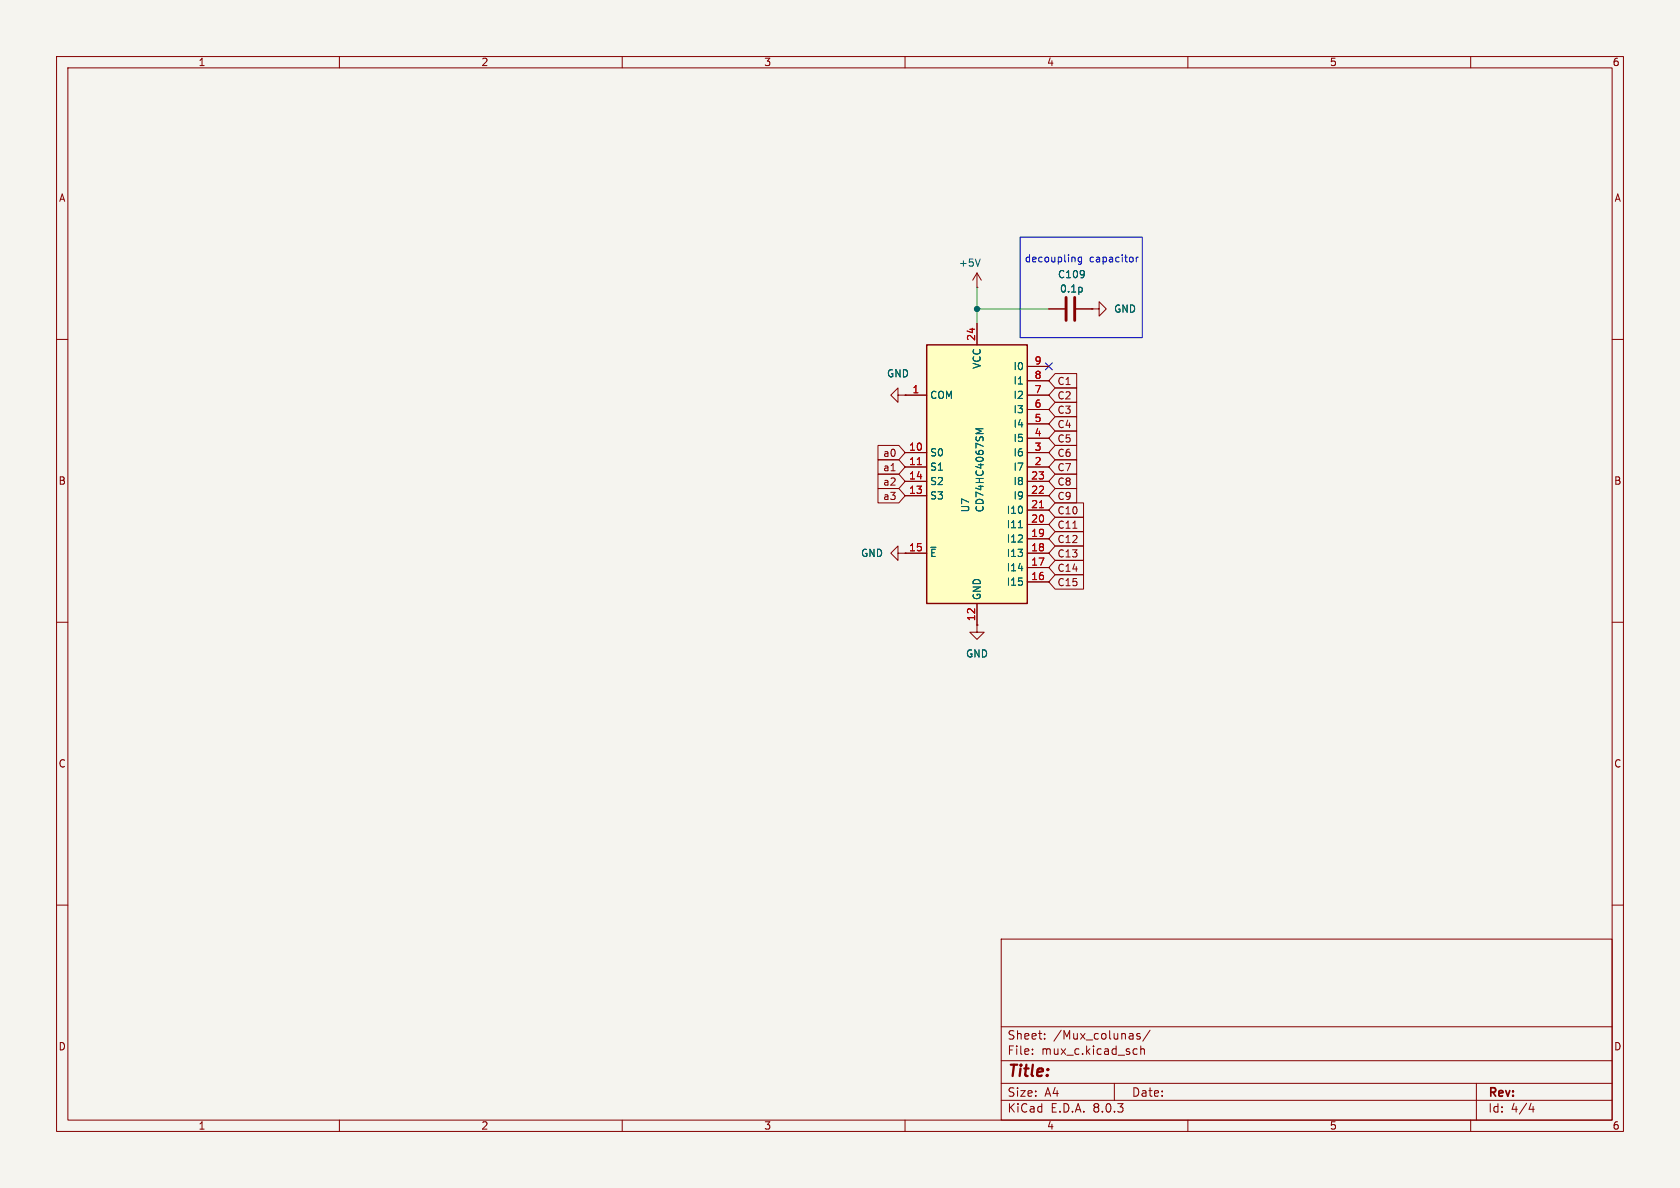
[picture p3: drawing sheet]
(kicad_sch
 (version 20231120)
 (generator "eeschema")
 (generator_version "8.0")
 (paper "A4")
 (lib_symbols
  (symbol "74xx:CD74HC4067SM" (exclude_from_sim no) (in_bom yes) (on_board yes)
   (property "Reference" "U" (at -8.89 22.86 0) (effects (font (size 1.27 1.27)) (justify left)))
   (property "Value" "CD74HC4067SM" (at 1.27 22.86 0) (effects (font (size 1.27 1.27)) (justify left)))
   (property "Footprint" "Package_SO:SSOP-24_5.3x8.2mm_P0.65mm" (at 26.67 -25.4 0) (effects (font (size 1.27 1.27)
    (italic yes)) (hide yes)))
   (property "Datasheet" "http://www.ti.com/lit/ds/symlink/cd74hc4067.pdf" (at -8.89 21.59 0) (effects (font (size 1.27 1.27)) (hide yes)))
   (property "Description" "High-Speed CMOS Logic 16-Channel Analog Multiplexer/Demultiplexer, SSOP-24" (at 0 0 0) (effects (font (size 1.27 1.27)) (hide yes)))
   (symbol "CD74HC4067SM_0_1"
    (rectangle (start -8.89 21.59) (end 8.89 -24.13) (stroke (width 0.254) (type default)) (fill (type background))))
   (symbol "CD74HC4067SM_1_1"
    (pin passive line (at -12.7 12.7 0) (length 3.81) (name "COM" (effects (font (size 1.27 1.27)))) (number "1" (effects (font (size 1.27 1.27)))))
    (pin input line (at -12.7 2.54 0) (length 3.81) (name "S0" (effects (font (size 1.27 1.27)))) (number "10" (effects (font (size 1.27 1.27)))))
    (pin input line (at -12.7 0 0) (length 3.81) (name "S1" (effects (font (size 1.27 1.27)))) (number "11" (effects (font (size 1.27 1.27)))))
    (pin power_in line (at 0 -27.94 90) (length 3.81) (name "GND" (effects (font (size 1.27 1.27)))) (number "12" (effects (font (size 1.27 1.27)))))
    (pin input line (at -12.7 -5.08 0) (length 3.81) (name "S3" (effects (font (size 1.27 1.27)))) (number "13" (effects (font (size 1.27 1.27)))))
    (pin input line (at -12.7 -2.54 0) (length 3.81) (name "S2" (effects (font (size 1.27 1.27)))) (number "14" (effects (font (size 1.27 1.27)))))
    (pin input line (at -12.7 -15.24 0) (length 3.81) (name "~{E}" (effects (font (size 1.27 1.27)))) (number "15" (effects (font (size 1.27 1.27)))))
    (pin passive line (at 12.7 -20.32 180) (length 3.81) (name "I15" (effects (font (size 1.27 1.27)))) (number "16" (effects (font (size 1.27 1.27)))))
    (pin passive line (at 12.7 -17.78 180) (length 3.81) (name "I14" (effects (font (size 1.27 1.27)))) (number "17" (effects (font (size 1.27 1.27)))))
    (pin passive line (at 12.7 -15.24 180) (length 3.81) (name "I13" (effects (font (size 1.27 1.27)))) (number "18" (effects (font (size 1.27 1.27)))))
    (pin passive line (at 12.7 -12.7 180) (length 3.81) (name "I12" (effects (font (size 1.27 1.27)))) (number "19" (effects (font (size 1.27 1.27)))))
    (pin passive line (at 12.7 0 180) (length 3.81) (name "I7" (effects (font (size 1.27 1.27)))) (number "2" (effects (font (size 1.27 1.27)))))
    (pin passive line (at 12.7 -10.16 180) (length 3.81) (name "I11" (effects (font (size 1.27 1.27)))) (number "20" (effects (font (size 1.27 1.27)))))
    (pin passive line (at 12.7 -7.62 180) (length 3.81) (name "I10" (effects (font (size 1.27 1.27)))) (number "21" (effects (font (size 1.27 1.27)))))
    (pin passive line (at 12.7 -5.08 180) (length 3.81) (name "I9" (effects (font (size 1.27 1.27)))) (number "22" (effects (font (size 1.27 1.27)))))
    (pin passive line (at 12.7 -2.54 180) (length 3.81) (name "I8" (effects (font (size 1.27 1.27)))) (number "23" (effects (font (size 1.27 1.27)))))
    (pin power_in line (at 0 25.4 270) (length 3.81) (name "VCC" (effects (font (size 1.27 1.27)))) (number "24" (effects (font (size 1.27 1.27)))))
    (pin passive line (at 12.7 2.54 180) (length 3.81) (name "I6" (effects (font (size 1.27 1.27)))) (number "3" (effects (font (size 1.27 1.27)))))
    (pin passive line (at 12.7 5.08 180) (length 3.81) (name "I5" (effects (font (size 1.27 1.27)))) (number "4" (effects (font (size 1.27 1.27)))))
    (pin passive line (at 12.7 7.62 180) (length 3.81) (name "I4" (effects (font (size 1.27 1.27)))) (number "5" (effects (font (size 1.27 1.27)))))
    (pin passive line (at 12.7 10.16 180) (length 3.81) (name "I3" (effects (font (size 1.27 1.27)))) (number "6" (effects (font (size 1.27 1.27)))))
    (pin passive line (at 12.7 12.7 180) (length 3.81) (name "I2" (effects (font (size 1.27 1.27)))) (number "7" (effects (font (size 1.27 1.27)))))
    (pin passive line (at 12.7 15.24 180) (length 3.81) (name "I1" (effects (font (size 1.27 1.27)))) (number "8" (effects (font (size 1.27 1.27)))))
    (pin passive line (at 12.7 17.78 180) (length 3.81) (name "I0" (effects (font (size 1.27 1.27)))) (number "9" (effects (font (size 1.27 1.27)))))))
  (symbol "Device:C"
   (pin_numbers hide)
   (pin_names
    (offset 0.254)) (exclude_from_sim no) (in_bom yes) (on_board yes)
   (property "Reference" "C" (at 0.635 2.54 0) (effects (font (size 1.27 1.27)) (justify left)))
   (property "Value" "C" (at 0.635 -2.54 0) (effects (font (size 1.27 1.27)) (justify left)))
   (property "Footprint" "" (at 0.9652 -3.81 0) (effects (font (size 1.27 1.27)) (hide yes)))
   (property "Datasheet" "~" (at 0 0 0) (effects (font (size 1.27 1.27)) (hide yes)))
   (property "Description" "Unpolarized capacitor" (at 0 0 0) (effects (font (size 1.27 1.27)) (hide yes)))
   (symbol "C_0_1"
    (polyline (pts (xy -2.032 -0.762) (xy 2.032 -0.762)) (stroke (width 0.508) (type default)) (fill (type none)))
    (polyline (pts (xy -2.032 0.762) (xy 2.032 0.762)) (stroke (width 0.508) (type default)) (fill (type none))))
   (symbol "C_1_1"
    (pin passive line (at 0 3.81 270) (length 2.794) (name "~" (effects (font (size 1.27 1.27)))) (number "1" (effects (font (size 1.27 1.27)))))
    (pin passive line (at 0 -3.81 90) (length 2.794) (name "~" (effects (font (size 1.27 1.27)))) (number "2" (effects (font (size 1.27 1.27)))))))
  (symbol "power:+5V"
   (power)
   (pin_numbers hide)
   (pin_names
    (offset 0) hide) (exclude_from_sim no) (in_bom yes) (on_board yes)
   (property "Reference" "#PWR" (at 0 -3.81 0) (effects (font (size 1.27 1.27)) (hide yes)))
   (property "Value" "+5V" (at 0 3.556 0) (effects (font (size 1.27 1.27))))
   (property "Footprint" "" (at 0 0 0) (effects (font (size 1.27 1.27)) (hide yes)))
   (property "Datasheet" "" (at 0 0 0) (effects (font (size 1.27 1.27)) (hide yes)))
   (property "Description" "Power symbol creates a global label with name \"+5V\"" (at 0 0 0) (effects (font (size 1.27 1.27)) (hide yes)))
   (symbol "+5V_0_1"
    (polyline (pts (xy -0.762 1.27) (xy 0 2.54)) (stroke (width 0) (type default)) (fill (type none)))
    (polyline (pts (xy 0 0) (xy 0 2.54)) (stroke (width 0) (type default)) (fill (type none)))
    (polyline (pts (xy 0 2.54) (xy 0.762 1.27)) (stroke (width 0) (type default)) (fill (type none))))
   (symbol "+5V_1_1"
    (pin power_in line (at 0 0 90) (length 0) (name "~" (effects (font (size 1.27 1.27)))) (number "1" (effects (font (size 1.27 1.27)))))))
  (symbol "power:GND"
   (power)
   (pin_numbers hide)
   (pin_names
    (offset 0) hide) (exclude_from_sim no) (in_bom yes) (on_board yes)
   (property "Reference" "#PWR" (at 0 -6.35 0) (effects (font (size 1.27 1.27)) (hide yes)))
   (property "Value" "GND" (at 0 -3.81 0) (effects (font (size 1.27 1.27))))
   (property "Footprint" "" (at 0 0 0) (effects (font (size 1.27 1.27)) (hide yes)))
   (property "Datasheet" "" (at 0 0 0) (effects (font (size 1.27 1.27)) (hide yes)))
   (property "Description" "Power symbol creates a global label with name \"GND\" , ground" (at 0 0 0) (effects (font (size 1.27 1.27)) (hide yes)))
   (symbol "GND_0_1"
    (polyline (pts (xy 0 0) (xy 0 -1.27) (xy 1.27 -1.27) (xy 0 -2.54) (xy -1.27 -1.27) (xy 0 -1.27)) (stroke (width 0) (type default)) (fill (type none))))
   (symbol "GND_1_1"
    (pin power_in line (at 0 0 270) (length 0) (name "~" (effects (font (size 1.27 1.27)))) (number "1" (effects (font (size 1.27 1.27))))))))
 (junction
  (at 172.72 54.61)
  (diameter 0)
  (color 0 0 0 0))
 (no_connect
  (at 185.42 64.77))
 (wire
  (pts (xy 185.42 54.61) (xy 172.72 54.61))
  (stroke (width 0) (type default)))
 (wire
  (pts (xy 172.72 50.8) (xy 172.72 54.61))
  (stroke (width 0) (type default)))
 (wire
  (pts (xy 172.72 54.61) (xy 172.72 57.15))
  (stroke (width 0) (type default)))
 (rectangle
  (start 180.34 41.91)
  (end 201.93 59.69)
  (stroke (width 0) (type default))
  (fill (type none)))
 (text "decoupling capacitor\n"
  (exclude_from_sim no)
  (at 191.262 45.974 0)
  (effects (font (size 1.27 1.27))))
 (global_label "C2"
  (shape input)
  (at 185.42 69.85 0)
  (fields_autoplaced yes)
  (effects (font (size 1.27 1.27)) (justify left))
  (property "Intersheetrefs" "${INTERSHEET_REFS}" (at 190.8847 69.85 0) (effects (font (size 1.27 1.27)) (justify left) (hide yes))))
 (global_label "C6"
  (shape input)
  (at 185.42 80.01 0)
  (fields_autoplaced yes)
  (effects (font (size 1.27 1.27)) (justify left))
  (property "Intersheetrefs" "${INTERSHEET_REFS}" (at 190.8847 80.01 0) (effects (font (size 1.27 1.27)) (justify left) (hide yes))))
 (global_label "C12"
  (shape input)
  (at 185.42 95.25 0)
  (fields_autoplaced yes)
  (effects (font (size 1.27 1.27)) (justify left))
  (property "Intersheetrefs" "${INTERSHEET_REFS}" (at 192.0942 95.25 0) (effects (font (size 1.27 1.27)) (justify left) (hide yes))))
 (global_label "C1"
  (shape input)
  (at 185.42 67.31 0)
  (fields_autoplaced yes)
  (effects (font (size 1.27 1.27)) (justify left))
  (property "Intersheetrefs" "${INTERSHEET_REFS}" (at 190.8847 67.31 0) (effects (font (size 1.27 1.27)) (justify left) (hide yes))))
 (global_label "a2"
  (shape input)
  (at 160.02 85.09 180)
  (fields_autoplaced yes)
  (effects (font (size 1.27 1.27)) (justify right))
  (property "Intersheetrefs" "${INTERSHEET_REFS}" (at 154.6763 85.09 0) (effects (font (size 1.27 1.27)) (justify right) (hide yes))))
 (global_label "C15"
  (shape input)
  (at 185.42 102.87 0)
  (fields_autoplaced yes)
  (effects (font (size 1.27 1.27)) (justify left))
  (property "Intersheetrefs" "${INTERSHEET_REFS}" (at 192.0942 102.87 0) (effects (font (size 1.27 1.27)) (justify left) (hide yes))))
 (global_label "a0"
  (shape input)
  (at 160.02 80.01 180)
  (fields_autoplaced yes)
  (effects (font (size 1.27 1.27)) (justify right))
  (property "Intersheetrefs" "${INTERSHEET_REFS}" (at 154.6763 80.01 0) (effects (font (size 1.27 1.27)) (justify right) (hide yes))))
 (global_label "C9"
  (shape input)
  (at 185.42 87.63 0)
  (fields_autoplaced yes)
  (effects (font (size 1.27 1.27)) (justify left))
  (property "Intersheetrefs" "${INTERSHEET_REFS}" (at 190.8847 87.63 0) (effects (font (size 1.27 1.27)) (justify left) (hide yes))))
 (global_label "C8"
  (shape input)
  (at 185.42 85.09 0)
  (fields_autoplaced yes)
  (effects (font (size 1.27 1.27)) (justify left))
  (property "Intersheetrefs" "${INTERSHEET_REFS}" (at 190.8847 85.09 0) (effects (font (size 1.27 1.27)) (justify left) (hide yes))))
 (global_label "C10"
  (shape input)
  (at 185.42 90.17 0)
  (fields_autoplaced yes)
  (effects (font (size 1.27 1.27)) (justify left))
  (property "Intersheetrefs" "${INTERSHEET_REFS}" (at 192.0942 90.17 0) (effects (font (size 1.27 1.27)) (justify left) (hide yes))))
 (global_label "C11"
  (shape input)
  (at 185.42 92.71 0)
  (fields_autoplaced yes)
  (effects (font (size 1.27 1.27)) (justify left))
  (property "Intersheetrefs" "${INTERSHEET_REFS}" (at 192.0942 92.71 0) (effects (font (size 1.27 1.27)) (justify left) (hide yes))))
 (global_label "C5"
  (shape input)
  (at 185.42 77.47 0)
  (fields_autoplaced yes)
  (effects (font (size 1.27 1.27)) (justify left))
  (property "Intersheetrefs" "${INTERSHEET_REFS}" (at 190.8847 77.47 0) (effects (font (size 1.27 1.27)) (justify left) (hide yes))))
 (global_label "C4"
  (shape input)
  (at 185.42 74.93 0)
  (fields_autoplaced yes)
  (effects (font (size 1.27 1.27)) (justify left))
  (property "Intersheetrefs" "${INTERSHEET_REFS}" (at 190.8847 74.93 0) (effects (font (size 1.27 1.27)) (justify left) (hide yes))))
 (global_label "a1"
  (shape input)
  (at 160.02 82.55 180)
  (fields_autoplaced yes)
  (effects (font (size 1.27 1.27)) (justify right))
  (property "Intersheetrefs" "${INTERSHEET_REFS}" (at 154.6763 82.55 0) (effects (font (size 1.27 1.27)) (justify right) (hide yes))))
 (global_label "C3"
  (shape input)
  (at 185.42 72.39 0)
  (fields_autoplaced yes)
  (effects (font (size 1.27 1.27)) (justify left))
  (property "Intersheetrefs" "${INTERSHEET_REFS}" (at 190.8847 72.39 0) (effects (font (size 1.27 1.27)) (justify left) (hide yes))))
 (global_label "C14"
  (shape input)
  (at 185.42 100.33 0)
  (fields_autoplaced yes)
  (effects (font (size 1.27 1.27)) (justify left))
  (property "Intersheetrefs" "${INTERSHEET_REFS}" (at 192.0942 100.33 0) (effects (font (size 1.27 1.27)) (justify left) (hide yes))))
 (global_label "a3"
  (shape input)
  (at 160.02 87.63 180)
  (fields_autoplaced yes)
  (effects (font (size 1.27 1.27)) (justify right))
  (property "Intersheetrefs" "${INTERSHEET_REFS}" (at 154.6763 87.63 0) (effects (font (size 1.27 1.27)) (justify right) (hide yes))))
 (global_label "C7"
  (shape input)
  (at 185.42 82.55 0)
  (fields_autoplaced yes)
  (effects (font (size 1.27 1.27)) (justify left))
  (property "Intersheetrefs" "${INTERSHEET_REFS}" (at 190.8847 82.55 0) (effects (font (size 1.27 1.27)) (justify left) (hide yes))))
 (global_label "C13"
  (shape input)
  (at 185.42 97.79 0)
  (fields_autoplaced yes)
  (effects (font (size 1.27 1.27)) (justify left))
  (property "Intersheetrefs" "${INTERSHEET_REFS}" (at 192.0942 97.79 0) (effects (font (size 1.27 1.27)) (justify left) (hide yes))))
 (symbol
  (lib_id "power:+5V")
  (at 172.72 50.8 0)
  (unit 1)
  (exclude_from_sim no)
  (in_bom yes)
  (on_board yes)
  (dnp no)
  (property "Reference" "#PWR02" (at 172.72 54.61 0) (effects (font (size 1.27 1.27)) (hide yes)))
  (property "Value" "+5V" (at 169.418 46.482 0) (effects (font (size 1.27 1.27)) (justify left)))
  (property "Footprint" "" (at 172.72 50.8 0) (effects (font (size 1.27 1.27)) (hide yes)))
  (property "Datasheet" "" (at 172.72 50.8 0) (effects (font (size 1.27 1.27)) (hide yes)))
  (property "Description" "Power symbol creates a global label with name \"+5V\"" (at 172.72 50.8 0) (effects (font (size 1.27 1.27)) (hide yes)))
  (pin "1"))
 (symbol
  (lib_id "74xx:CD74HC4067SM")
  (at 172.72 82.55 0)
  (unit 1)
  (exclude_from_sim no)
  (in_bom yes)
  (on_board yes)
  (dnp no)
  (property "Reference" "U7" (at 170.688 90.678 90) (effects (font (size 1.27 1.27)) (justify left)))
  (property "Value" "CD74HC4067SM" (at 173.228 90.678 90) (effects (font (size 1.27 1.27)) (justify left)))
  (property "Footprint" "Package_SO:SSOP-24_5.3x8.2mm_P0.65mm" (at 199.39 107.95 0) (effects (font (size 1.27 1.27)
    (italic yes)) (hide yes)))
  (property "Datasheet" "http://www.ti.com/lit/ds/symlink/cd74hc4067.pdf" (at 163.83 60.96 0) (effects (font (size 1.27 1.27)) (hide yes)))
  (property "Description" "High-Speed CMOS Logic 16-Channel Analog Multiplexer/Demultiplexer, SSOP-24" (at 172.72 82.55 0) (effects (font (size 1.27 1.27)) (hide yes)))
  (pin "1")
  (pin "19")
  (pin "9")
  (pin "11")
  (pin "14")
  (pin "18")
  (pin "13")
  (pin "17")
  (pin "20")
  (pin "24")
  (pin "16")
  (pin "10")
  (pin "22")
  (pin "8")
  (pin "2")
  (pin "7")
  (pin "4")
  (pin "12")
  (pin "6")
  (pin "5")
  (pin "23")
  (pin "3")
  (pin "15")
  (pin "21"))
 (symbol
  (lib_id "power:GND")
  (at 160.02 69.85 270)
  (unit 1)
  (exclude_from_sim no)
  (in_bom yes)
  (on_board yes)
  (dnp no)
  (fields_autoplaced yes)
  (property "Reference" "#PWR04" (at 153.67 69.85 0) (effects (font (size 1.27 1.27)) (hide yes)))
  (property "Value" "GND" (at 158.75 66.04 90) (effects (font (size 1.27 1.27))))
  (property "Footprint" "" (at 160.02 69.85 0) (effects (font (size 1.27 1.27)) (hide yes)))
  (property "Datasheet" "" (at 160.02 69.85 0) (effects (font (size 1.27 1.27)) (hide yes)))
  (property "Description" "Power symbol creates a global label with name \"GND\" , ground" (at 160.02 69.85 0) (effects (font (size 1.27 1.27)) (hide yes)))
  (pin "1"))
 (symbol
  (lib_id "power:GND")
  (at 160.02 97.79 270)
  (unit 1)
  (exclude_from_sim no)
  (in_bom yes)
  (on_board yes)
  (dnp no)
  (fields_autoplaced yes)
  (property "Reference" "#PWR03" (at 153.67 97.79 0) (effects (font (size 1.27 1.27)) (hide yes)))
  (property "Value" "GND" (at 156.21 97.7899 90) (effects (font (size 1.27 1.27)) (justify right)))
  (property "Footprint" "" (at 160.02 97.79 0) (effects (font (size 1.27 1.27)) (hide yes)))
  (property "Datasheet" "" (at 160.02 97.79 0) (effects (font (size 1.27 1.27)) (hide yes)))
  (property "Description" "Power symbol creates a global label with name \"GND\" , ground" (at 160.02 97.79 0) (effects (font (size 1.27 1.27)) (hide yes)))
  (pin "1"))
 (symbol
  (lib_id "power:GND")
  (at 172.72 110.49 0)
  (unit 1)
  (exclude_from_sim no)
  (in_bom yes)
  (on_board yes)
  (dnp no)
  (fields_autoplaced yes)
  (property "Reference" "#PWR01" (at 172.72 116.84 0) (effects (font (size 1.27 1.27)) (hide yes)))
  (property "Value" "GND" (at 172.72 115.57 0) (effects (font (size 1.27 1.27))))
  (property "Footprint" "" (at 172.72 110.49 0) (effects (font (size 1.27 1.27)) (hide yes)))
  (property "Datasheet" "" (at 172.72 110.49 0) (effects (font (size 1.27 1.27)) (hide yes)))
  (property "Description" "Power symbol creates a global label with name \"GND\" , ground" (at 172.72 110.49 0) (effects (font (size 1.27 1.27)) (hide yes)))
  (pin "1"))
 (symbol
  (lib_id "Device:C")
  (at 189.23 54.61 90)
  (unit 1)
  (exclude_from_sim no)
  (in_bom yes)
  (on_board yes)
  (dnp no)
  (property "Reference" "C109" (at 189.484 48.514 90) (effects (font (size 1.27 1.27))))
  (property "Value" "0.1p" (at 189.484 51.054 90) (effects (font (size 1.27 1.27))))
  (property "Footprint" "Capacitor_SMD:C_0805_2012Metric_Pad1.18x1.45mm_HandSolder" (at 193.04 53.6448 0) (effects (font (size 1.27 1.27)) (hide yes)))
  (property "Datasheet" "~" (at 189.23 54.61 0) (effects (font (size 1.27 1.27)) (hide yes)))
  (property "Description" "Unpolarized capacitor" (at 189.23 54.61 0) (effects (font (size 1.27 1.27)) (hide yes)))
  (pin "1")
  (pin "2"))
 (symbol
  (lib_id "power:GND")
  (at 193.04 54.61 90)
  (unit 1)
  (exclude_from_sim no)
  (in_bom yes)
  (on_board yes)
  (dnp no)
  (fields_autoplaced yes)
  (property "Reference" "#PWR05" (at 199.39 54.61 0) (effects (font (size 1.27 1.27)) (hide yes)))
  (property "Value" "GND" (at 196.85 54.6099 90) (effects (font (size 1.27 1.27)) (justify right)))
  (property "Footprint" "" (at 193.04 54.61 0) (effects (font (size 1.27 1.27)) (hide yes)))
  (property "Datasheet" "" (at 193.04 54.61 0) (effects (font (size 1.27 1.27)) (hide yes)))
  (property "Description" "Power symbol creates a global label with name \"GND\" , ground" (at 193.04 54.61 0) (effects (font (size 1.27 1.27)) (hide yes)))
  (pin "1")))
